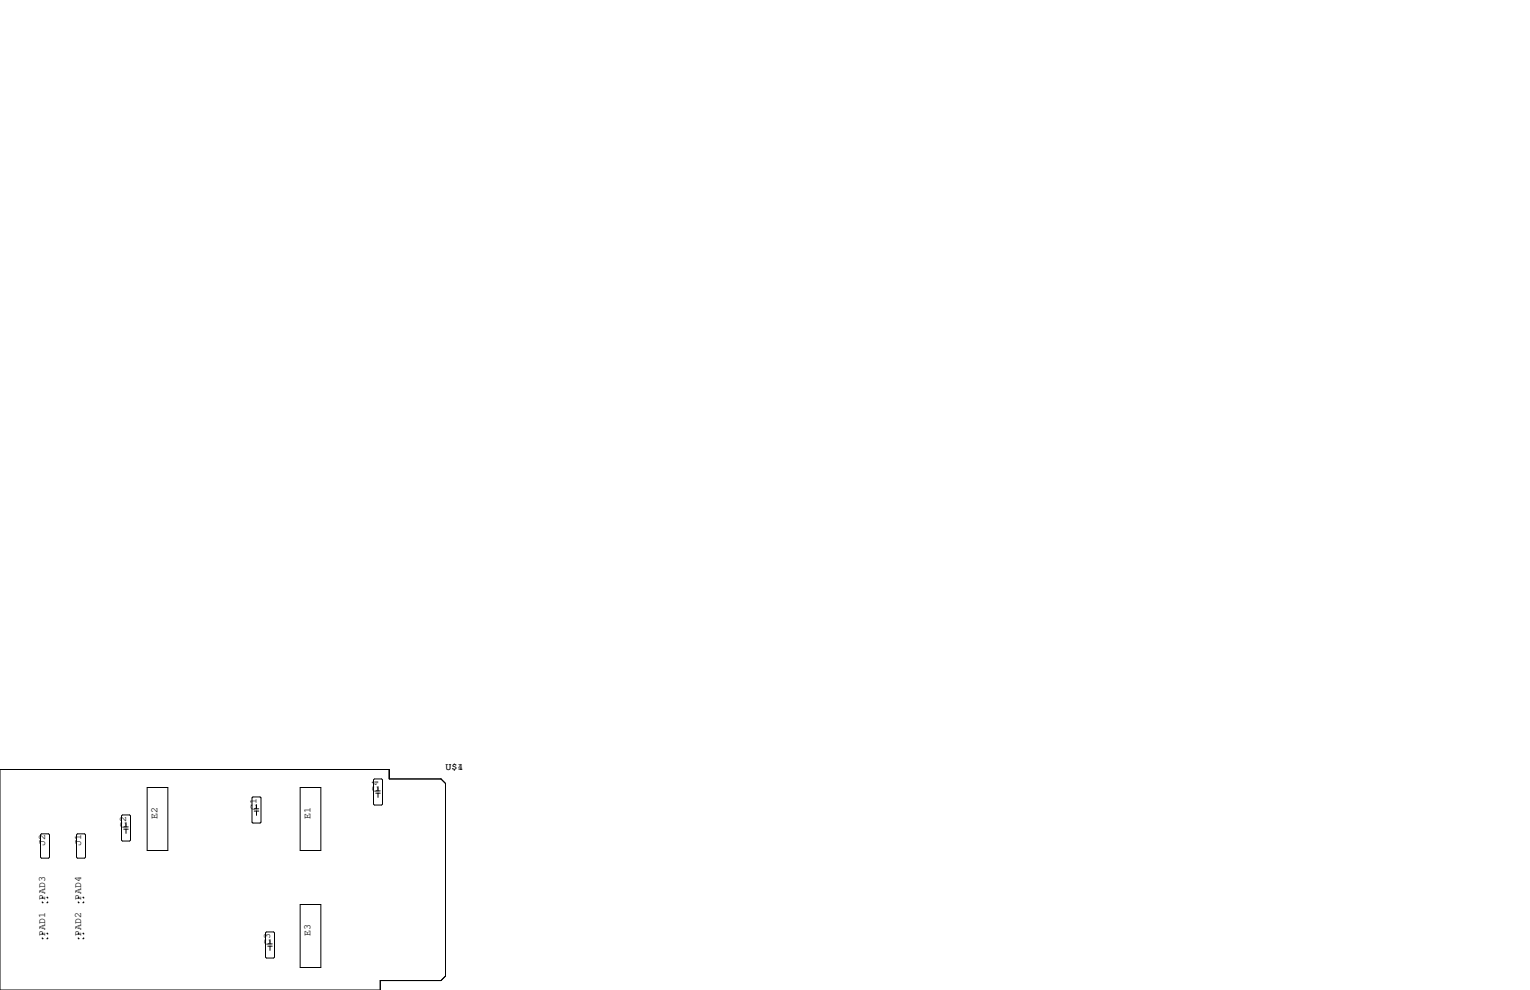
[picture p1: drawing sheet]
<svg xmlns="http://www.w3.org/2000/svg" width="432mm" height="279mm" viewBox="0 0 432 279" stroke-linecap="round" stroke-linejoin="round" font-family="sans-serif">
<g fill="none" stroke="#000" stroke-width=".28">
<path d="M0 217.2h109.9v2.6h14.6l1.2 1.3v54.4l-1.2 1.2h-17.2v2.7h-107.3zM105.7 219.8h2l.3 .3v6.8l-.3 .3h-2l-.3-.3v-6.8zM11.7 235.3h2l.3 .3v6.3l-.3 .3h-2l-.3-.3v-6.3zM21.8 235.3h2.1l.2 .3v6.3l-.2 .3h-2.1l-.2-.3v-6.3zM34.5 230h2.1l.2 .3v6.8l-.2 .3h-2.1l-.2-.3v-6.8zM34.9 233.4h1.3M34.9 234h1.3M35.6 232.2v1.2M35.6 234v1.2M41.5 222.2h5.9v17.8h-5.9zM71.4 224.9h2l.3 .3v6.8l-.3 .3h-2l-.3-.3v-6.8zM71.8 228.9h1.2"/>
<path d="M71.8 228.3h1.2M72.4 227.1v1.2M72.4 228.9v1.2M84.7 222.2h5.9v17.8h-5.9zM106 223.2h1.3M106 223.9h1.3M106.7 222v1.2M106.7 223.9v1.1M11.9 254.5v.3h.3M12.2 253.2h-.3v.3M13.2 253.2h.3v.3M13.5 254.5v.3h-.3"/>
<path d="M22.1 254.5v.3h.3M22.4 253.2h-.3v.3M23.4 253.2h.2v.3M23.6 254.5v.3h-.2M84.7 255.3h5.9v17.7h-5.9zM11.9 264.7v.2h.3M12.2 263.4h-.3v.3M13.2 263.4h.3v.3M13.5 264.7v.2h-.3M22.1 264.7v.2h.3M22.4 263.4h-.3v.3M23.4 263.4h.2v.3"/>
<path d="M23.6 264.7v.2h-.2M74.9 263.3l.3-.3h2l.3 .3v6.8l-.3 .3h-2l-.3-.3zM75.6 266.4h1.2M75.6 267h1.2M76.2 265.2v1.2M76.2 267v1.2"/>
</g>
<g font-size="2.8">
<text x="125.7" y="217.2">U$1</text>
<text x="129.1" y="217.2">4</text>
<text x="106.7" y="223.5" transform="rotate(-90 106.7 223.5)">C4</text>
<text x="35.6" y="233.7" transform="rotate(-90 35.6 233.7)">C2</text>
<text x="44.4" y="231.1" transform="rotate(-90 44.4 231.1)">E2</text>
<text x="72.4" y="228.6" transform="rotate(-90 72.4 228.6)">C1</text>
<text x="87.6" y="231.1" transform="rotate(-90 87.6 231.1)">E1</text>
<text x="12.7" y="238.8" transform="rotate(-90 12.7 238.8)">J2</text>
<text x="22.9" y="238.8" transform="rotate(-90 22.9 238.8)">J1</text>
<text x="12.7" y="254" transform="rotate(-90 12.7 254)">PAD3</text>
<text x="22.9" y="254" transform="rotate(-90 22.9 254)">PAD4</text>
<text x="12.7" y="264.2" transform="rotate(-90 12.7 264.2)">PAD1</text>
<text x="22.9" y="264.2" transform="rotate(-90 22.9 264.2)">PAD2</text>
<text x="76.2" y="266.7" transform="rotate(-90 76.2 266.7)">C3</text>
<text x="87.6" y="264.2" transform="rotate(-90 87.6 264.2)">E3</text>
</g>
</svg>
